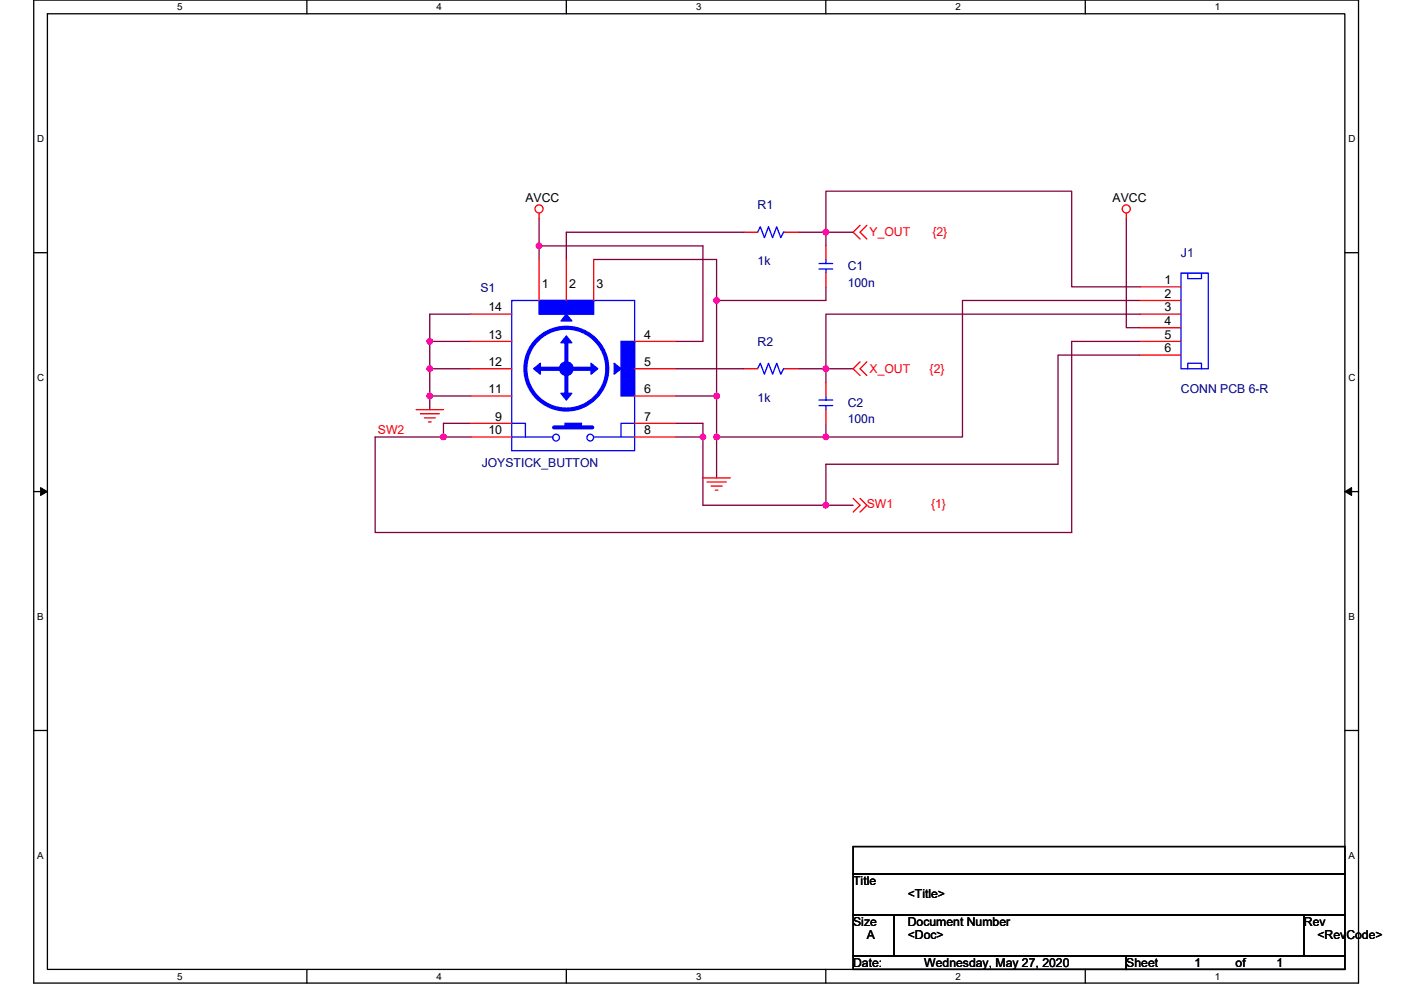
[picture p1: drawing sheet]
<svg xmlns="http://www.w3.org/2000/svg" width="297mm" height="210mm" viewBox="0 0 297 210" stroke-linecap="round" stroke-linejoin="round" font-family="sans-serif">
<path d="M7.2 0h280.8v208.5h-280.8zM10.1 2.9h275v202.7h-275z" fill="none" stroke="#000" stroke-width=".28"/>
<g fill="#fff">
<path d="M37.5 .3h1.2v2.3h-1.2z"/>
<path d="M37.5 205.9h1.2v2.3h-1.2z"/>
</g>
<path d="M65.1 0v2.9M65.1 205.6v2.9" fill="none" stroke="#000" stroke-width=".28"/>
<g fill="#fff">
<path d="M92.6 .3h1.1v2.3h-1.1z"/>
<path d="M92.6 205.9h1.1v2.3h-1.1z"/>
</g>
<path d="M120.1 0v2.9M120.1 205.6v2.9" fill="none" stroke="#000" stroke-width=".28"/>
<g fill="#fff">
<path d="M147.6 .3h1.1v2.3h-1.1z"/>
<path d="M147.6 205.9h1.1v2.3h-1.1z"/>
</g>
<path d="M175.1 0v2.9M175.1 205.6v2.9" fill="none" stroke="#000" stroke-width=".28"/>
<g fill="#fff">
<path d="M202.6 .3h1.1v2.3h-1.1z"/>
<path d="M202.6 205.9h1.1v2.3h-1.1z"/>
</g>
<path d="M230.1 0v2.9M230.1 205.6v2.9" fill="none" stroke="#000" stroke-width=".28"/>
<g fill="#fff">
<path d="M257.6 .3h1.2v2.3h-1.2z"/>
<path d="M257.6 205.9h1.2v2.3h-1.2z"/>
<path d="M7.9 28.3h1.5v2.3h-1.5z"/>
<path d="M285.9 28.3h1.5v2.3h-1.5z"/>
<path d="M7.9 78.9h1.5v2.3h-1.5z"/>
<path d="M285.9 78.9h1.5v2.3h-1.5z"/>
</g>
<path d="M7.2 53.6h2.9M285.1 53.6h2.9" fill="none" stroke="#000" stroke-width=".28"/>
<g fill="#fff">
<path d="M7.9 129.6h1.4v2.3h-1.4z"/>
<path d="M285.9 129.6h1.3v2.3h-1.3z"/>
</g>
<path d="M7.2 104.3h2.9M285.1 104.3h2.9" fill="none" stroke="#000" stroke-width=".28"/>
<path d="M8.6 103.4l1.5 .9-1.5 .8zM285.1 104.3l1.5-.9v1.7z" fill="#000" stroke="#000" stroke-width=".21"/>
<g fill="#fff">
<path d="M7.9 180.3h1.4v2.3h-1.4z"/>
<path d="M285.9 180.3h1.4v2.3h-1.4z"/>
</g>
<path d="M7.2 154.9h2.9M285.1 154.9h2.9M180.9 179.6h104.2v5.7h-104.2zM180.9 185.3h104.2v8.7h-104.2zM180.9 194h8.7v8.7h-8.7zM189.6 194h86.9v8.7h-86.9zM276.5 194h8.6v8.7h-8.6zM180.9 202.7h57.9v2.9h-57.9zM238.8 202.7h46.3v2.9h-46.3z" fill="none" stroke="#000" stroke-width=".28"/>
<g fill="none" stroke="#800040" stroke-width=".28">
<path d="M114.3 52.2v2.8M114.3 52.2h34.7v20.2h-5.7M114.3 46.4v5.8M125.9 55h26v8.7M157.7 49.3h-37.6v5.7M169.3 49.3h5.8M175.1 49.3v-8.7h52.1v20.2h14.5M175.1 49.3h5.8M175.1 49.3v2.9M238.8 46.4v23.1h2.9M91.1 72.4v5.8M91.1 78.2v5.8"/>
<path d="M91.1 72.4h8.7M91.1 78.2h8.7M99.8 66.6h-8.7v5.8M143.3 78.2h14.4M151.9 63.7v20.3M169.3 78.2h5.8M175.1 78.2h5.8M175.1 60.8v2.9h-23.2M175.1 78.2v2.9M241.7 63.7h-37.6v29h-29M241.7 66.6h-66.6v11.6M241.7 72.4h-14.5v40.5h-147.7v-20.2h20.3"/>
<path d="M241.7 75.3h-17.4v23.2h-49.2v8.7M91.1 84v2.9M91.1 84h8.7M99.8 89.8h-5.8v2.9M143.3 84h8.6M143.3 89.8h5.7v2.9M143.3 92.7h5.7M149 92.7v14.5h26.1M151.9 92.7v8.7M151.9 92.7h23.2M151.9 84v8.7M175.1 89.8v2.9"/>
<path d="M175.1 107.2h5.8"/>
</g>
<g fill="#f0f" stroke="#f0f" stroke-width=".28">
<circle cx="175.1" cy="49.2" r=".57"/>
<circle cx="114.3" cy="52.1" r=".57"/>
<circle cx="151.9" cy="63.7" r=".57"/>
<circle cx="91.1" cy="72.4" r=".57"/>
<circle cx="91.1" cy="84" r=".57"/>
<circle cx="91.1" cy="78.2" r=".57"/>
<circle cx="175.1" cy="78.2" r=".57"/>
<circle cx="151.9" cy="84" r=".57"/>
<circle cx="151.9" cy="92.7" r=".57"/>
<circle cx="94" cy="92.7" r=".57"/>
<circle cx="175.1" cy="107.1" r=".57"/>
<circle cx="149" cy="92.7" r=".57"/>
<circle cx="175.1" cy="92.7" r=".57"/>
</g>
<g fill="none" stroke="#f00" stroke-width=".28">
<path d="M114.3 45.2v1.2M114.3 55v8.7M120.1 55v8.7M125.9 55v8.7M157.7 49.3h2.9M166.4 49.3h2.9M175.1 57.9v2.9M175.1 52.2v2.8M182.3 47.8l-1.4 1.5 1.4 1.4M183.8 47.8l-1.5 1.5 1.5 1.4M238.8 45.2v1.2M99.8 78.2h8.7"/>
<path d="M99.8 72.4h8.7M99.8 66.6h8.7M134.6 72.4h8.7M134.6 78.2h8.7M157.7 78.2h2.9M166.4 78.2h2.9M182.3 76.8l-1.4 1.4 1.4 1.5M183.8 76.8l-1.5 1.4 1.5 1.5M241.7 60.8h8.7M241.7 63.7h8.7M241.7 66.6h8.7M241.7 69.5h8.7"/>
<path d="M241.7 72.4h8.7M241.7 75.3h8.7M88.2 86.9h5.8M89.1 87.8h4.1M90 88.6h2.3M90.8 89.5h.6M99.8 89.8h8.7M99.8 92.7h8.7M99.8 84h8.7M134.6 84h8.7M134.6 89.8h8.7M134.6 92.7h8.7"/>
<path d="M175.1 86.9v2.9M175.1 81.1v2.9M149 101.4h5.8M149.9 102.2h4.1M150.8 103.1h2.3M151.7 104h.5M180.9 105.7l1.4 1.5-1.4 1.4M182.3 105.7l1.5 1.5-1.5 1.4"/>
<circle cx="114.3" cy="44.3" r=".86"/>
<circle cx="238.8" cy="44.3" r=".86"/>
</g>
<g fill="none" stroke="#00f" stroke-width=".28">
<path d="M160.6 49.3l.6-1.2 .9 2.3 .8-2.3 .9 2.3 .9-2.3 .8 2.3 .6-1.1h.3M173.6 57.1h2.9M173.6 55.9h2.9M175.1 55v.9M175.1 57.1v.8M250.4 57.9h5.8v20.3h-5.8zM251.8 57.9v1.2h2.9v-1.2M108.5 63.7h26.1v31.9h-26.1zM160.6 78.2l.6-1.2 .9 2.4 .8-2.4 .9 2.4 .9-2.4 .8 2.4 .6-1.2h.3M251.8 78.2v-1.2h2.9v1.2M108.5 92.7h8.7M108.5 89.8h2.9v2.9"/>
<path d="M125.9 92.7h8.7M134.6 89.8h-2.9v2.9M173.6 86h2.9M173.6 84.9h2.9M175.1 84v.9M175.1 86v.9"/>
<circle cx="117.9" cy="92.8" r=".72"/>
<circle cx="125.1" cy="92.8" r=".72"/>
</g>
<g fill="none" stroke="#00f" stroke-width=".87">
<path d="M114.6 78.2h4M120.1 72.7v4.1M120.1 79.4v4M121.2 78.2h4.1M117.5 90.7h8.1"/>
<circle cx="120.1" cy="78.2" r="8.7"/>
</g>
<g fill="#00f" stroke="#00f" stroke-width=".28">
<path d="M114.3 63.7v2.9h11.6v-2.9z" fill-rule="evenodd"/>
<path d="M131.7 72.4v11.6h2.9v-11.6z" fill-rule="evenodd"/>
<path d="M125.3 77l1.4 1.2-1.4 1.2z" fill-rule="evenodd"/>
<path d="M113.1 78.2l1.5-1.2v2.4z" fill-rule="evenodd"/>
<path d="M120.1 71.2l1.1 1.5h-2.3z" fill-rule="evenodd"/>
<path d="M118.9 83.4h2.3l-1.1 1.5z" fill-rule="evenodd"/>
<path d="M120.1 66.6l1.1 1.5h-2.3z" fill-rule="evenodd"/>
<path d="M130.2 77l1.5 1.2-1.5 1.2z" fill-rule="evenodd"/>
<path d="M119.8 89.8v.6h3.5v-.6z" fill-rule="evenodd"/>
<circle cx="120.1" cy="78.2" r="1.44"/>
</g>
<g font-size="2.6">
<text x="111.4" y="42.9">AVCC</text>
<text x="235.9" y="42.9">AVCC</text>
<text x="114.9" y="61.1">1</text>
<text x="120.7" y="61.1">2</text>
<text x="126.5" y="61.1">3</text>
<text x="246.9" y="60.2">1</text>
<text x="246.9" y="63.1">2</text>
<text x="103.5" y="71.8">13</text>
<text x="103.5" y="66">14</text>
<text x="136.6" y="71.8">4</text>
<text x="246.9" y="66">3</text>
<text x="246.9" y="68.9">4</text>
<text x="246.9" y="71.8">5</text>
<text x="103.5" y="77.6">12</text>
<text x="136.6" y="77.6">5</text>
<text x="246.9" y="74.7">6</text>
<text x="103.5" y="83.4">11</text>
<text x="136.6" y="83.4">6</text>
<text x="105" y="89.2">9</text>
<text x="136.6" y="89.2">7</text>
<text x="103.5" y="92.1">10</text>
<text x="136.6" y="92.1">8</text>
<text x="180.9" y="187.7">Title</text>
<text x="192.5" y="190.6">&lt;Title&gt;</text>
<text x="180.9" y="196.4">Size</text>
<text x="192.5" y="196.4">Document Number</text>
<text x="276.5" y="196.4">Rev</text>
<text x="183.8" y="199.3">A</text>
<text x="192.5" y="199.3">&lt;Doc&gt;</text>
<text x="279.3" y="199.3">&lt;RevCode&gt;</text>
<text x="180.9" y="205">Date:</text>
<text x="196" y="205">Wednesday, May 27, 2020</text>
<text x="238.8" y="205">Sheet</text>
<text x="253.3" y="205">1</text>
<text x="262" y="205">of</text>
<text x="270.7" y="205">1</text>
</g>
<g font-size="2.6" fill="#000080">
<text x="160.6" y="44.3">R1</text>
<text x="160.6" y="56.2">1k</text>
<text x="179.7" y="57.4">C1</text>
<text x="250.4" y="54.5">J1</text>
<text x="101.9" y="62">S1</text>
<text x="179.7" y="60.9">100n</text>
<text x="160.6" y="73.3">R2</text>
<text x="250.4" y="83.4">CONN PCB 6-R</text>
<text x="160.6" y="85.2">1k</text>
<text x="179.7" y="86.3">C2</text>
<text x="179.7" y="89.8">100n</text>
<text x="102.1" y="99.1">JOYSTICK_BUTTON</text>
</g>
<g font-size="2.6" fill="#f00">
<text x="184.4" y="50.1">Y_OUT</text>
<text x="197.7" y="50.1">{2}</text>
<text x="184.4" y="79.1">X_OUT</text>
<text x="197.1" y="79.1">{2}</text>
<text x="80.1" y="92.1">SW2</text>
<text x="183.8" y="107.8">SW1</text>
<text x="197.4" y="107.8">{1}</text>
</g>
<g font-size="2.1">
<text x="37.5" y="2.2">5</text>
<text x="92.6" y="2.2">4</text>
<text x="147.6" y="2.2">3</text>
<text x="202.6" y="2.2">2</text>
<text x="257.6" y="2.2">1</text>
<text x="7.9" y="30.1">D</text>
<text x="285.9" y="30.1">D</text>
<text x="7.9" y="80.8">C</text>
<text x="285.9" y="80.8">C</text>
<text x="7.9" y="131.4">B</text>
<text x="285.9" y="131.4">B</text>
<text x="7.9" y="182.1">A</text>
<text x="285.9" y="182.1">A</text>
<text x="37.5" y="207.8">5</text>
<text x="92.6" y="207.8">4</text>
<text x="147.6" y="207.8">3</text>
<text x="202.6" y="207.8">2</text>
<text x="257.6" y="207.8">1</text>
</g>
</svg>
